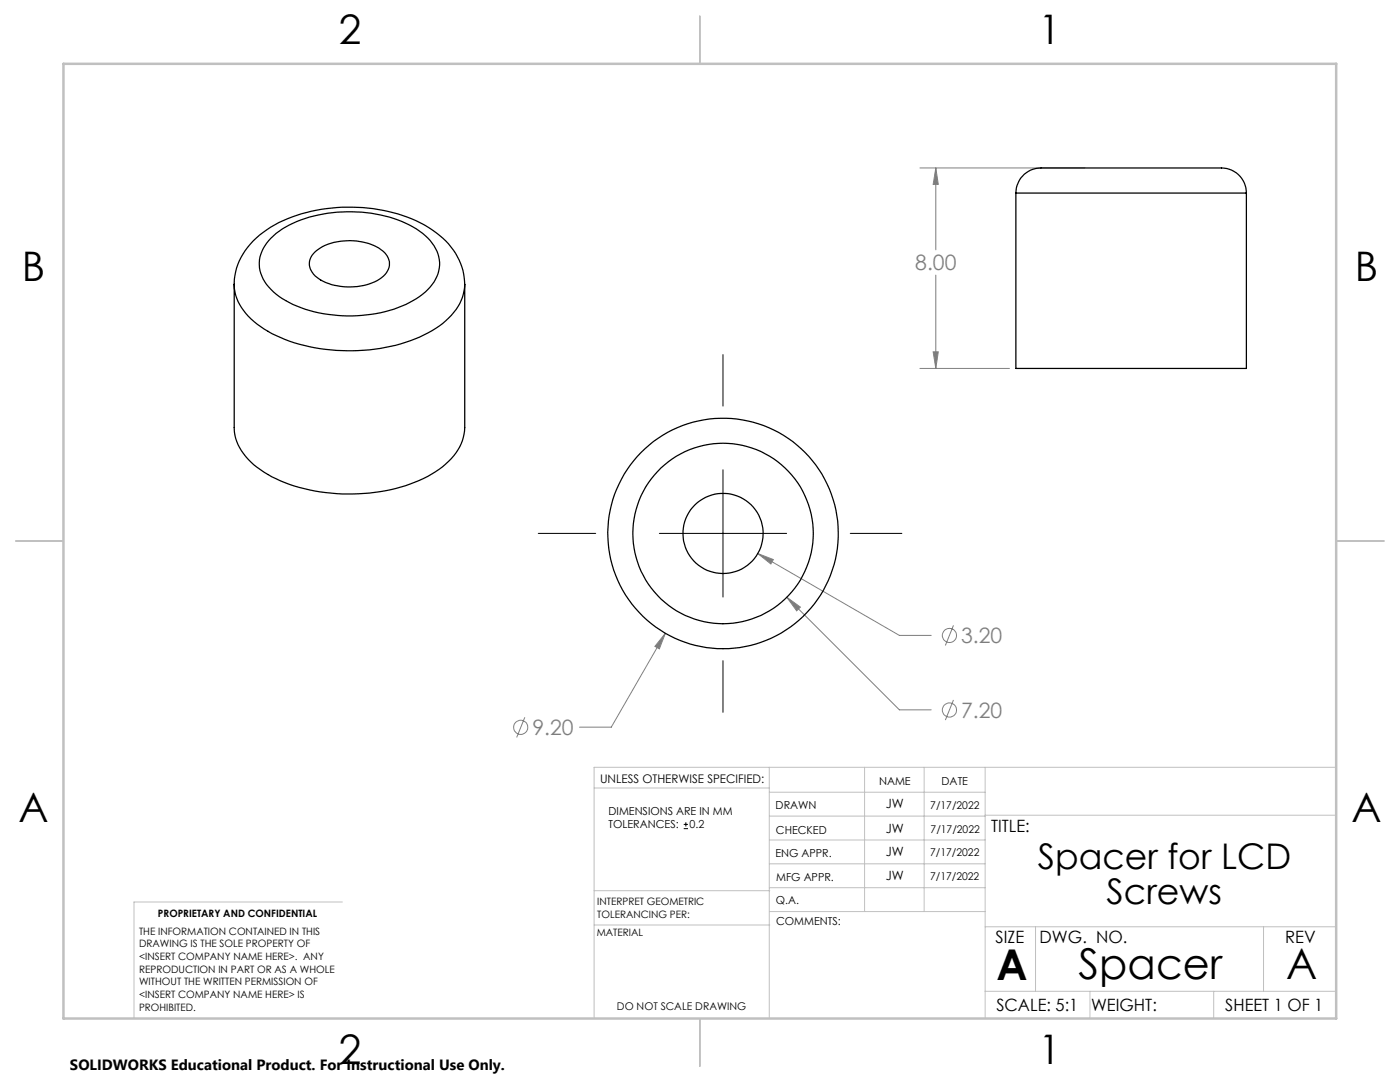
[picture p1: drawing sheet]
<svg xmlns="http://www.w3.org/2000/svg" width="279mm" height="216mm" viewBox="0 0 279 216" stroke-linecap="round" stroke-linejoin="round" font-family="sans-serif">
<g fill="none" stroke="#808080" stroke-width=".2">
<path d="M183.6 33.5h32.9M186.8 33.5l.5 3.3h-1.1zM186.8 33.5v16.3M186.8 54.9v18.6M183.6 73.5h17.9M186.2 70.2h1.1l-.5 3.3zM151.2 110.5l3.1 1.2-.5 .8zM151.2 110.5l28.3 16.3h6.3M157 119.2l2.7 1.9-.7 .8zM157 119.2l22.5 22.4h6.3M132.8 126.4l-1.2 3.1-.9-.5zM132.8 126.4l-10.8 18.7h-6.4"/>
<path d="M190.3 124.8l-1.6 4M190.3 139.7l-1.6 4M104.7 143.1l-1.6 4"/>
<circle cx="189.5" cy="126.8" r="1.41"/>
<circle cx="103.9" cy="145.1" r="1.41"/>
<circle cx="189.5" cy="141.7" r="1.41"/>
</g>
<path d="M144.3 70.8v10.2M144.3 93.7v25.4M107.4 106.4h11.5M131.6 106.4h25.4M169.7 106.4h10.3M144.3 131.8v10.3M136.5 165.3h.8M136.5 164.5h.8M136.9 164.1v.8" fill="none" stroke="#000" stroke-width=".2"/>
<g fill="none" stroke="#c0c0c0" stroke-width=".2">
<path d="M118.6 157.2h34.9M153.5 153.1v50.1M153.5 158.1h43.1M172.5 153.1v28.8M184.4 153.1v28.8M196.6 153.1v50.1M266.7 153.1h-148.1v50.1M68.3 180h-41.6v23.2M118.6 177.7h35M153.5 167.6h43.1M153.5 162.8h43.1M153.5 172.4h43.1"/>
<path d="M153.5 177.1h43.1M196.6 162.7h70.1M118.6 184.6h35M153.6 181.9h43M196.6 197.8h70.1M196.6 184.9h70.1M206.7 184.9v12.9M217.5 197.8v5.4M242.2 197.8v5.4M252.2 184.9v12.9"/>
</g>
<path d="M139.7 3.2v9.5M3.1 107.9h9.6M266.7 107.9h9.5M139.7 203.2v9.6" fill="none" stroke="#c0c0c0" stroke-width=".25"/>
<path d="M12.7 12.7h254v190.5h-254z" fill="none" stroke="#c0c0c0" stroke-width=".5"/>
<path d="M151.2 110.5l2.6 2 .5-.8zM157 119.2l2 2.7 .7-.8zM132.8 126.4l-2.1 2.6 .9 .5zM186.2 70.2h1.1l-.5 3.3zM186.8 33.5l.5 3.3h-1.1z" fill="#808080"/>
<g fill="none" stroke="#000" stroke-width=".25">
<path d="M202.7 38.5a5.2 5.2 0 0 1 6-5h30.8a26 26 0 0 1 5.8 .3 4.9 4.9 0 0 1 3.4 4.7M202.7 38.5v35h46v-35M202.7 38.5h46M46.7 56.7a13.1 13.1 0 0 1 6.5-10.8 30.5 30.5 0 0 1 18.2-4.5 26.7 26.7 0 0 1 17.6 6.7 12.6 12.6 0 0 1 3.7 8.6M46.7 56.7v28.6a10.4 10.4 0 0 0 5.3 8.4 31.5 31.5 0 0 0 18.4 4.9 31.3 31.3 0 0 0 17.3-5 10.7 10.7 0 0 0 5-8.3v-28.6M46.7 56.7a10.4 10.4 0 0 0 5.3 8.5 31.5 31.5 0 0 0 18.4 4.8 30.8 30.8 0 0 0 17.9-5.4 10.2 10.2 0 0 0 4.4-7.9M54.1 47.5a20.5 20.5 0 0 1 12.3-5.1 26.2 26.2 0 0 1 17.3 3.7 7.9 7.9 0 0 1 4 7.4 9.8 9.8 0 0 1-6 6.9 28 28 0 0 1-24.7-.4 9 9 0 0 1-5.2-7.1 7.3 7.3 0 0 1 2.3-5.4zM62.8 50.3a11 11 0 0 1 9.6-2 6.8 6.8 0 0 1 5.1 3.2 3.4 3.4 0 0 1-1.8 4.2 12.1 12.1 0 0 1-12.5-.4 3.1 3.1 0 0 1-.4-5z"/>
<circle cx="144.3" cy="106.5" r="18"/>
<circle cx="144.3" cy="106.4" r="8"/>
<circle cx="144.3" cy="106.4" r="23"/>
</g>
<g font-size="8.5">
<text x="198.9" y="195.5">A</text>
<text x="215.3" y="195.4">Spacer</text>
<text x="256.7" y="195.4">A</text>
</g>
<g font-size="8.1">
<text x="67.6" y="8.9">2</text>
<text x="207.3" y="8.9">1</text>
<text x="4.4" y="56.2">B</text>
<text x="270.4" y="56.2">B</text>
<text x="3.7" y="164.1">A</text>
<text x="269.7" y="164.1">A</text>
<text x="67.6" y="212.4">2</text>
<text x="207.3" y="212.4">1</text>
</g>
<g font-size="7.1">
<text x="207.1" y="173.4">Spacer for LCD</text>
<text x="220.8" y="180.5">Screws</text>
</g>
<g font-size="4.2" fill="#808080">
<text x="182.7" y="53.9">8.00</text>
<text x="191.8" y="128.3">3.20</text>
<text x="191.8" y="143.2">7.20</text>
<text x="106.3" y="146.7">9.20</text>
</g>
<g font-size="3.4">
<text x="197.8" y="166">TITLE:</text>
<text x="198.7" y="188.1">SIZE</text>
<text x="207.5" y="188.1">DWG. NO.</text>
<text x="256.5" y="188.2">REV</text>
<text x="198.8" y="201.7">SCALE: 5:1</text>
<text x="217.7" y="201.8">WEIGHT:</text>
<text x="244.5" y="201.7">SHEET 1 OF 1</text>
</g>
<text font-size="3" x="14" y="213.5">SOLIDWORKS Educational Product. For Instructional Use Only.</text>
<g font-size="2.5">
<text x="176.8" y="161.3">JW</text>
<text x="176.8" y="166.2">JW</text>
<text x="176.8" y="170.8">JW</text>
<text x="176.8" y="175.6">JW</text>
</g>
<text font-size="2.4" x="119.8" y="156.2">UNLESS OTHERWISE SPECIFIED:</text>
<g font-size="2.2">
<text x="154.8" y="161.4">DRAWN</text>
<text x="175.4" y="156.6">NAME</text>
<text x="187.9" y="156.7">DATE</text>
<text x="121.5" y="162.7">DIMENSIONS ARE IN MM</text>
<text x="121.5" y="165.3">TOLERANCES:</text>
<text x="137.6" y="165.3">0.2</text>
<text x="154.9" y="166.3">CHECKED</text>
<text x="154.8" y="171">ENG APPR.</text>
<text x="154.9" y="175.7">MFG APPR.</text>
<text x="154.9" y="180.4">Q.A.</text>
<text x="154.9" y="184.6">COMMENTS:</text>
</g>
<g font-size="2.1">
<text x="185.7" y="161.4">7/17/2022</text>
<text x="185.7" y="166.2">7/17/2022</text>
<text x="185.7" y="170.8">7/17/2022</text>
<text x="185.6" y="175.6">7/17/2022</text>
<text x="123.1" y="201.6">DO NOT SCALE DRAWING</text>
</g>
<g font-size="2">
<text x="31.5" y="182.9">PROPRIETARY AND CONFIDENTIAL</text>
<text x="119.2" y="180.6">INTERPRET GEOMETRIC</text>
<text x="119.2" y="183.1">TOLERANCING PER:</text>
<text x="27.8" y="186.5">THE INFORMATION CONTAINED IN THIS</text>
<text x="27.8" y="189">DRAWING IS THE SOLE PROPERTY OF</text>
<text x="27.8" y="191.6">&lt;INSERT COMPANY NAME HERE&gt;. ANY</text>
<text x="119.1" y="186.7">MATERIAL</text>
<text x="27.8" y="194.1">REPRODUCTION IN PART OR AS A WHOLE</text>
<text x="27.8" y="196.6">WITHOUT THE WRITTEN PERMISSION OF</text>
<text x="27.8" y="199.1">&lt;INSERT COMPANY NAME HERE&gt; IS</text>
<text x="27.8" y="201.7">PROHIBITED.</text>
</g>
</svg>
